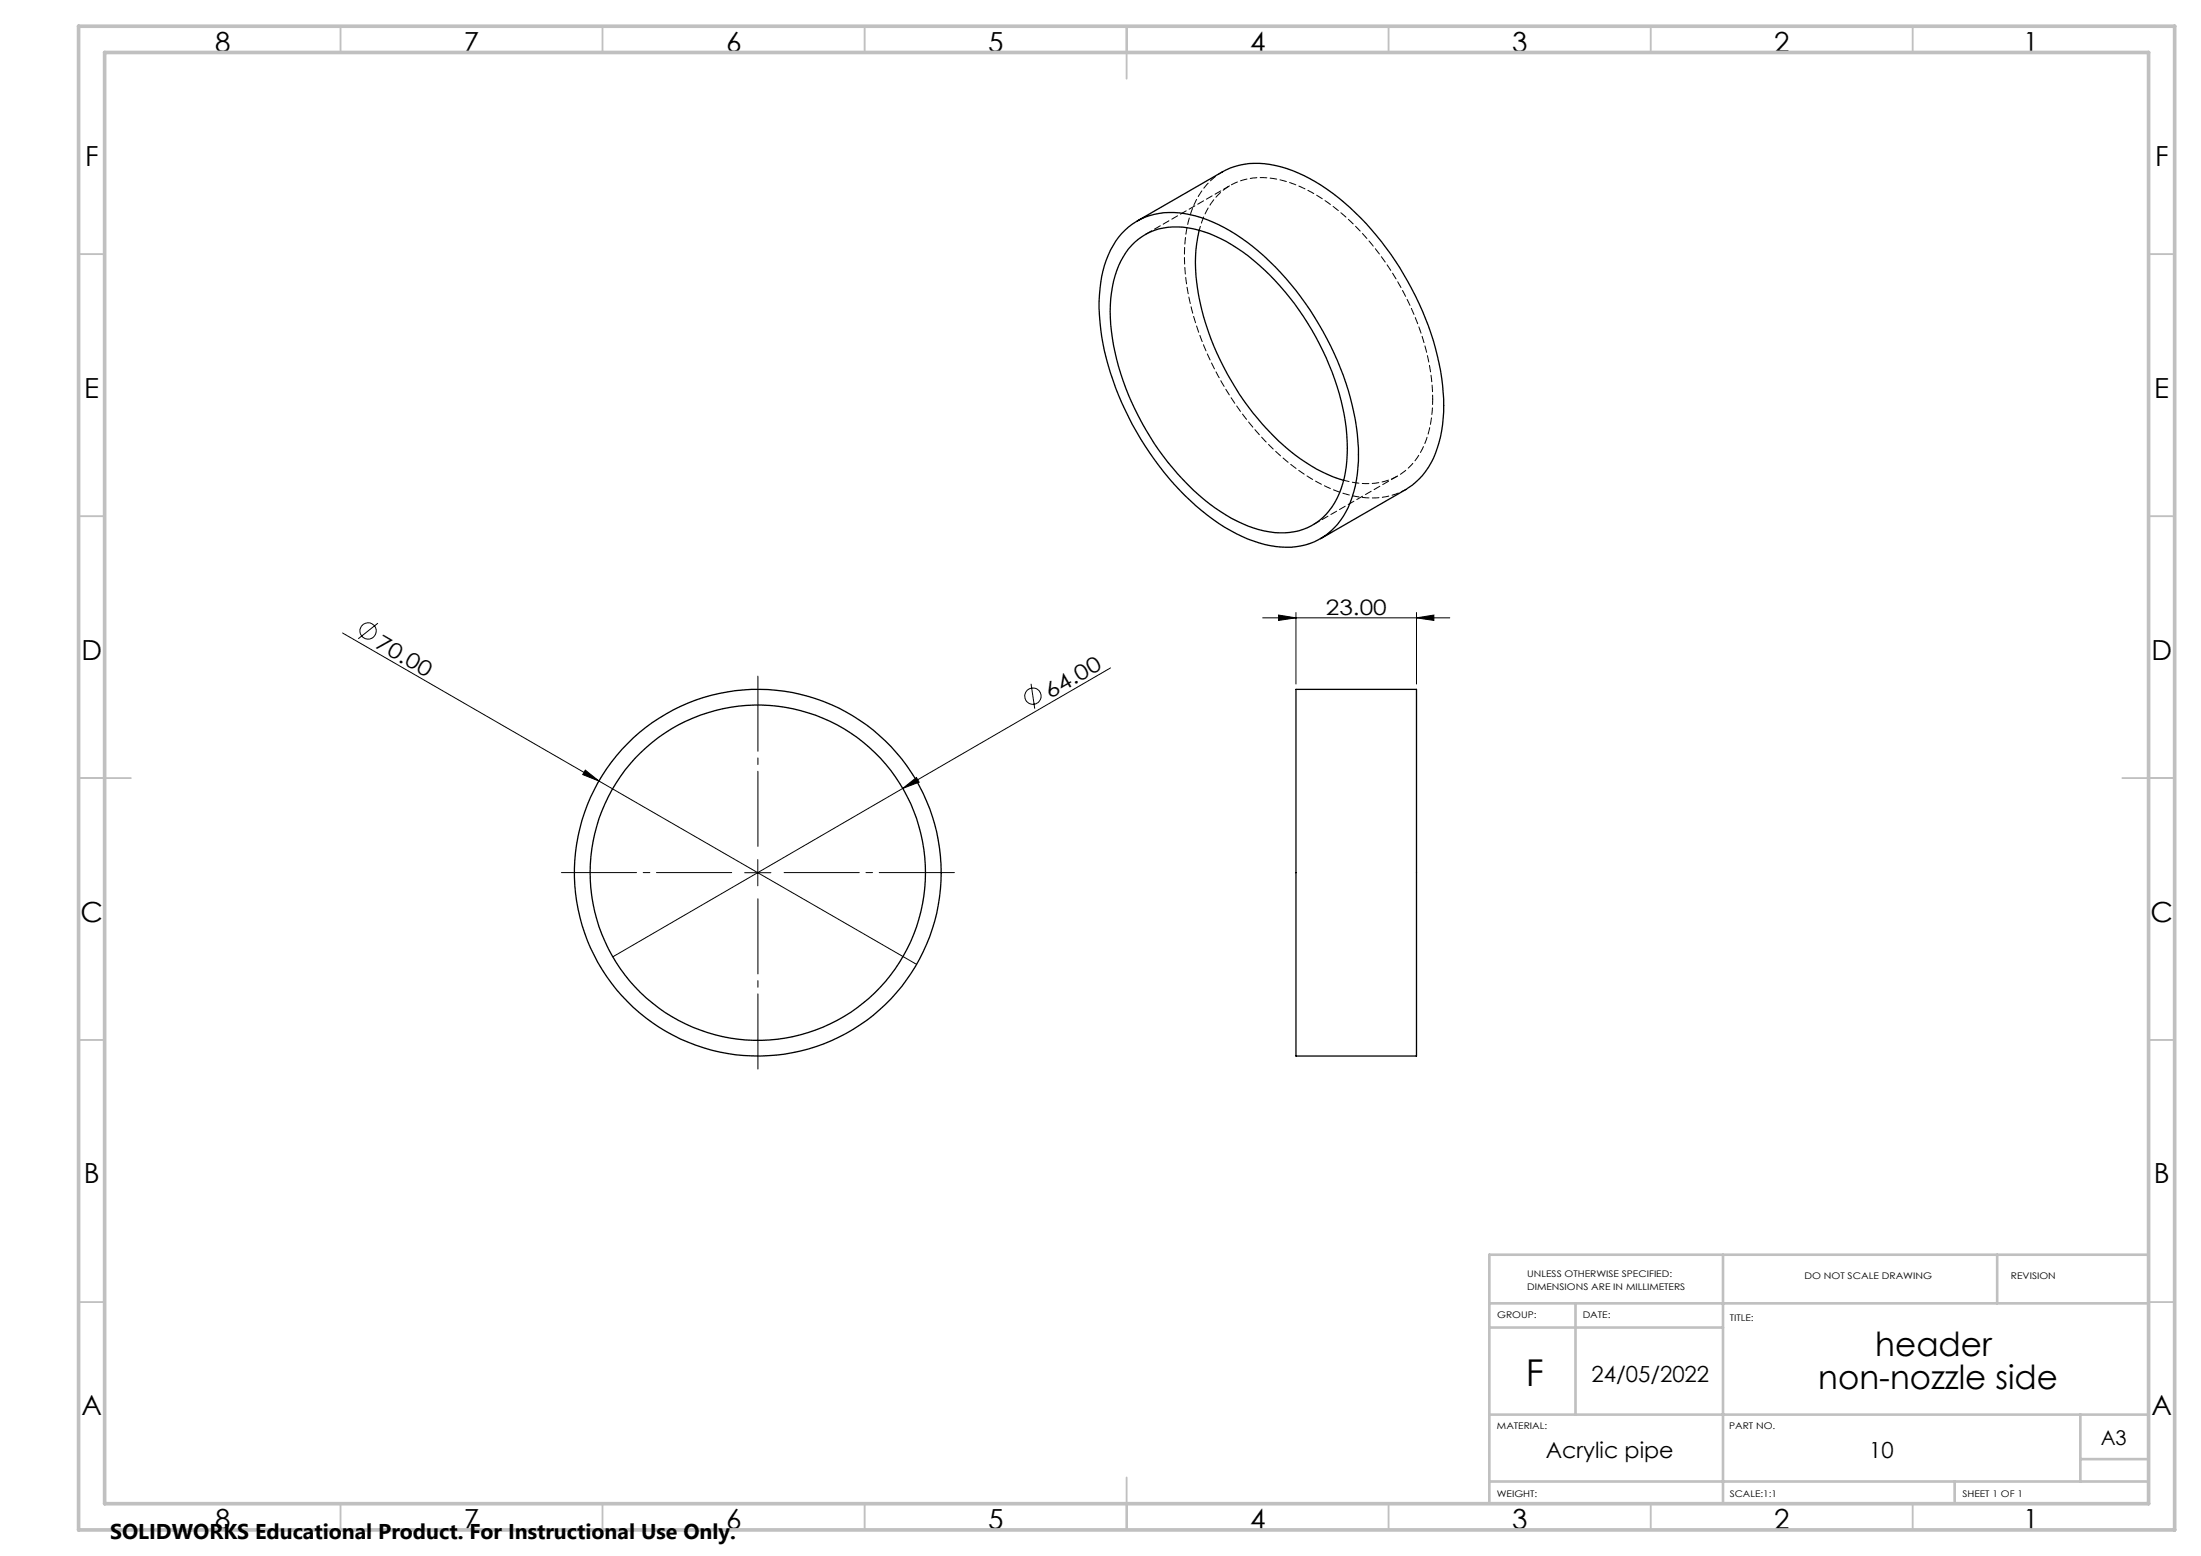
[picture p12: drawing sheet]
<svg xmlns="http://www.w3.org/2000/svg" width="420mm" height="297mm" viewBox="0 0 420 297" stroke-linecap="round" stroke-linejoin="round" font-family="sans-serif">
<g fill="none" stroke="#000" stroke-width=".19">
<path d="M72.1 119l-3.7 2.9M240.9 117.9h35.7M244 117.4l3.3 .5-3.3 .5zM247.3 116.9v13.7M270.3 117.9l3.3-.5v1zM270.3 116.9v13.7M65.4 120.8l109.5 63.3M196.7 130.5l.7 4.8M211.9 127.5l-39.6 23M111.7 147l2.6 2.1-3.1-1.3zM172.3 150.5l2.6-2.1 .5 .9zM172.3 150.5l-55.4 32.1"/>
<path d="M142.1 166.6h5M144.6 164.1v5"/>
<circle cx="70.2" cy="120.4" r="1.56"/>
<circle cx="197.1" cy="132.9" r="1.55"/>
</g>
<path d="M139.6 166.6h-32.5M144.6 161.6v-32.5M144.6 171.6v32.5M149.6 166.6h32.5" fill="none" stroke="#000" stroke-width=".19" stroke-dasharray="15.2 1.3 1.3 1.3" stroke-dashoffset=".9"/>
<g fill="none" stroke="#c0c0c0" stroke-width=".35">
<path d="M65 5v5M115 5v5M165 5v5M215 5v10M265 5v5M315 5v5M365 5v5M15 48.5h5M410 48.5h5M15 98.5h5M410 98.5h5M15 148.5h10"/>
<path d="M405 148.5h10M15 198.5h5M410 198.5h5M15 248.5h5M410 248.5h5M65 287v5M115 287v5M165 287v5M215 282v10M265 287v5M315 287v5M365 287v5"/>
</g>
<path d="M328.8 239.5v47.5M381.1 239.5v9.3M410 239.5h-125.8v47.5M284.2 248.8h125.8M284.2 253.4h44.6M300.6 248.8v21.2M284.6 270h125.4M397 270v12.8M397 278.5h13M284.2 282.8h125.8M373 282.8v4.2" fill="none" stroke="#c0c0c0" stroke-width=".5"/>
<path d="M15 5h400v287h-400zM20 10h390v277h-390z" fill="none" stroke="#c0c0c0" stroke-width=".7"/>
<g fill="#000">
<path d="M111.7 147l2.6 2.1-3.1-1.3zM172.3 150.5l2.6-2.1 .5 .9z"/>
<path d="M244 117.4l3.3 .5-3.3 .5zM270.3 117.9l3.3-.5v1z"/>
</g>
<g fill="none" stroke="#000" stroke-width=".25">
<path d="M214.1 44.6a13 13 0 0 1 13.1-3.6 32.7 32.7 0 0 1 15.1 8.9 57.6 57.6 0 0 1 16.5 31.6 28.4 28.4 0 0 1-1.5 15.3 12.8 12.8 0 0 1-15 7.3 32.1 32.1 0 0 1-15.1-8.5 56.8 56.8 0 0 1-17.2-32.8 27.2 27.2 0 0 1 1.9-15.1l1-1.7zM215.9 46.8a11.5 11.5 0 0 1 10.8-3.3 28.2 28.2 0 0 1 14.6 8 52.3 52.3 0 0 1 15.6 30.3 23.4 23.4 0 0 1-2.2 14.2 11.5 11.5 0 0 1-12.4 5.5 28.5 28.5 0 0 1-14.6-8 52.2 52.2 0 0 1-15.8-31.6 21.9 21.9 0 0 1 2.9-13.6zM217 42.2l16.3-9.4a14.3 14.3 0 0 1 11.2-.9 35.2 35.2 0 0 1 15.1 9.7 57.2 57.2 0 0 1 15.7 31.9 25.9 25.9 0 0 1-2.2 14.8 13.4 13.4 0 0 1-4.8 5.1l-16.3 9.4M228.8 44a32 32 0 0 0 .9 16.5 51.6 51.6 0 0 0 18.4 27.1 27.8 27.8 0 0 0 8.3 4.1M247.3 131.6h23v70h-23z"/>
<circle cx="144.6" cy="166.6" r="32"/>
<circle cx="144.6" cy="166.6" r="35"/>
</g>
<path d="M233.3 32.8a14.9 14.9 0 0 0-6.8 10.6 40.1 40.1 0 0 0 2.7 21.3 55.6 55.6 0 0 0 19.6 25.8 23.6 23.6 0 0 0 13.9 4.5l2.7-.4 2.9-1.2" fill="none" stroke="#000" stroke-width=".19" stroke-dasharray="1.3 .6" stroke-dashoffset=".3"/>
<path d="M273.4 76.2a48.4 48.4 0 0 0-9.3-26.4 41.1 41.1 0 0 0-16-14.2 15.4 15.4 0 0 0-12.4-.7 12.8 12.8 0 0 0-6.8 9" fill="none" stroke="#000" stroke-width=".19" stroke-dasharray="1.3 .6" stroke-dashoffset=".5"/>
<path d="M256.4 91.7a12.6 12.6 0 0 0 12.3-2.3 16.3 16.3 0 0 0 4.6-10.8l.1-2.4" fill="none" stroke="#000" stroke-width=".19" stroke-dasharray="1.3 .6" stroke-dashoffset=".2"/>
<path d="M234.8 35.4l-16.3 9.4M250.5 100.2l16.3-9.4" fill="none" stroke="#000" stroke-width=".19" stroke-dasharray="1.3 .6" stroke-dashoffset="-.2"/>
<text font-size="7.1" x="291.2" y="264.6">F</text>
<g font-size="6.3">
<text x="357.9" y="258.7">header</text>
<text x="347" y="265.1">non-nozzle side</text>
</g>
<g font-size="5.3">
<text x="41" y="9.9">8</text>
<text x="88.5" y="9.9">7</text>
<text x="138.5" y="9.9">6</text>
<text x="188.5" y="9.9">5</text>
<text x="238.5" y="9.9">4</text>
<text x="288.5" y="9.9">3</text>
<text x="338.5" y="9.9">2</text>
<text x="386" y="9.9">1</text>
<text x="16.2" y="31.7">F</text>
<text x="411.2" y="31.7">F</text>
<text x="16.1" y="75.9">E</text>
<text x="411.1" y="75.9">E</text>
<text x="15.5" y="125.9">D</text>
<text x="410.5" y="125.9">D</text>
<text x="15.4" y="175.9">C</text>
<text x="410.4" y="175.9">C</text>
<text x="16" y="225.9">B</text>
<text x="411" y="225.9">B</text>
<text x="15.5" y="270.2">A</text>
<text x="410.5" y="270.2">A</text>
<text x="41" y="291.9">8</text>
<text x="88.5" y="291.9">7</text>
<text x="138.5" y="291.9">6</text>
<text x="188.5" y="291.9">5</text>
<text x="238.5" y="291.9">4</text>
<text x="288.5" y="291.9">3</text>
<text x="338.5" y="291.9">2</text>
<text x="386" y="291.9">1</text>
</g>
<g font-size="4.2">
<text x="303.7" y="263.7">24/05/2022</text>
<text x="295" y="278.3">Acrylic pipe</text>
<text x="356.7" y="278.3">10</text>
</g>
<g font-size="4.1">
<text x="253" y="117.3">23.00</text>
<text x="71.4" y="123.6" transform="rotate(30 71.4 123.6)">70.00</text>
<text x="200.4" y="133.4" transform="rotate(-30 200.4 133.4)">64.00</text>
<text x="21" y="293.7">SOLIDWORKS Educational Product. For Instructional Use Only.</text>
</g>
<text font-size="3.9" x="400.9" y="275.8">A3</text>
<g font-size="1.7">
<text x="291.4" y="243.7">UNLESS OTHERWISE SPECIFIED:</text>
<text x="344.3" y="244.1">DO NOT SCALE DRAWING</text>
<text x="383.7" y="244.1">REVISION</text>
<text x="285.7" y="251.5">GROUP:</text>
<text x="291.4" y="246.2">DIMENSIONS ARE IN MILLIMETERS</text>
<text x="302" y="251.5">DATE:</text>
<text x="330.1" y="252.1">TITLE:</text>
<text x="285.6" y="272.7">MATERIAL:</text>
<text x="330" y="272.7">PART NO.</text>
<text x="285.6" y="285.7">WEIGHT:</text>
<text x="330.1" y="285.8">SCALE:1:1</text>
<text x="374.5" y="285.8">SHEET 1 OF 1</text>
</g>
</svg>
